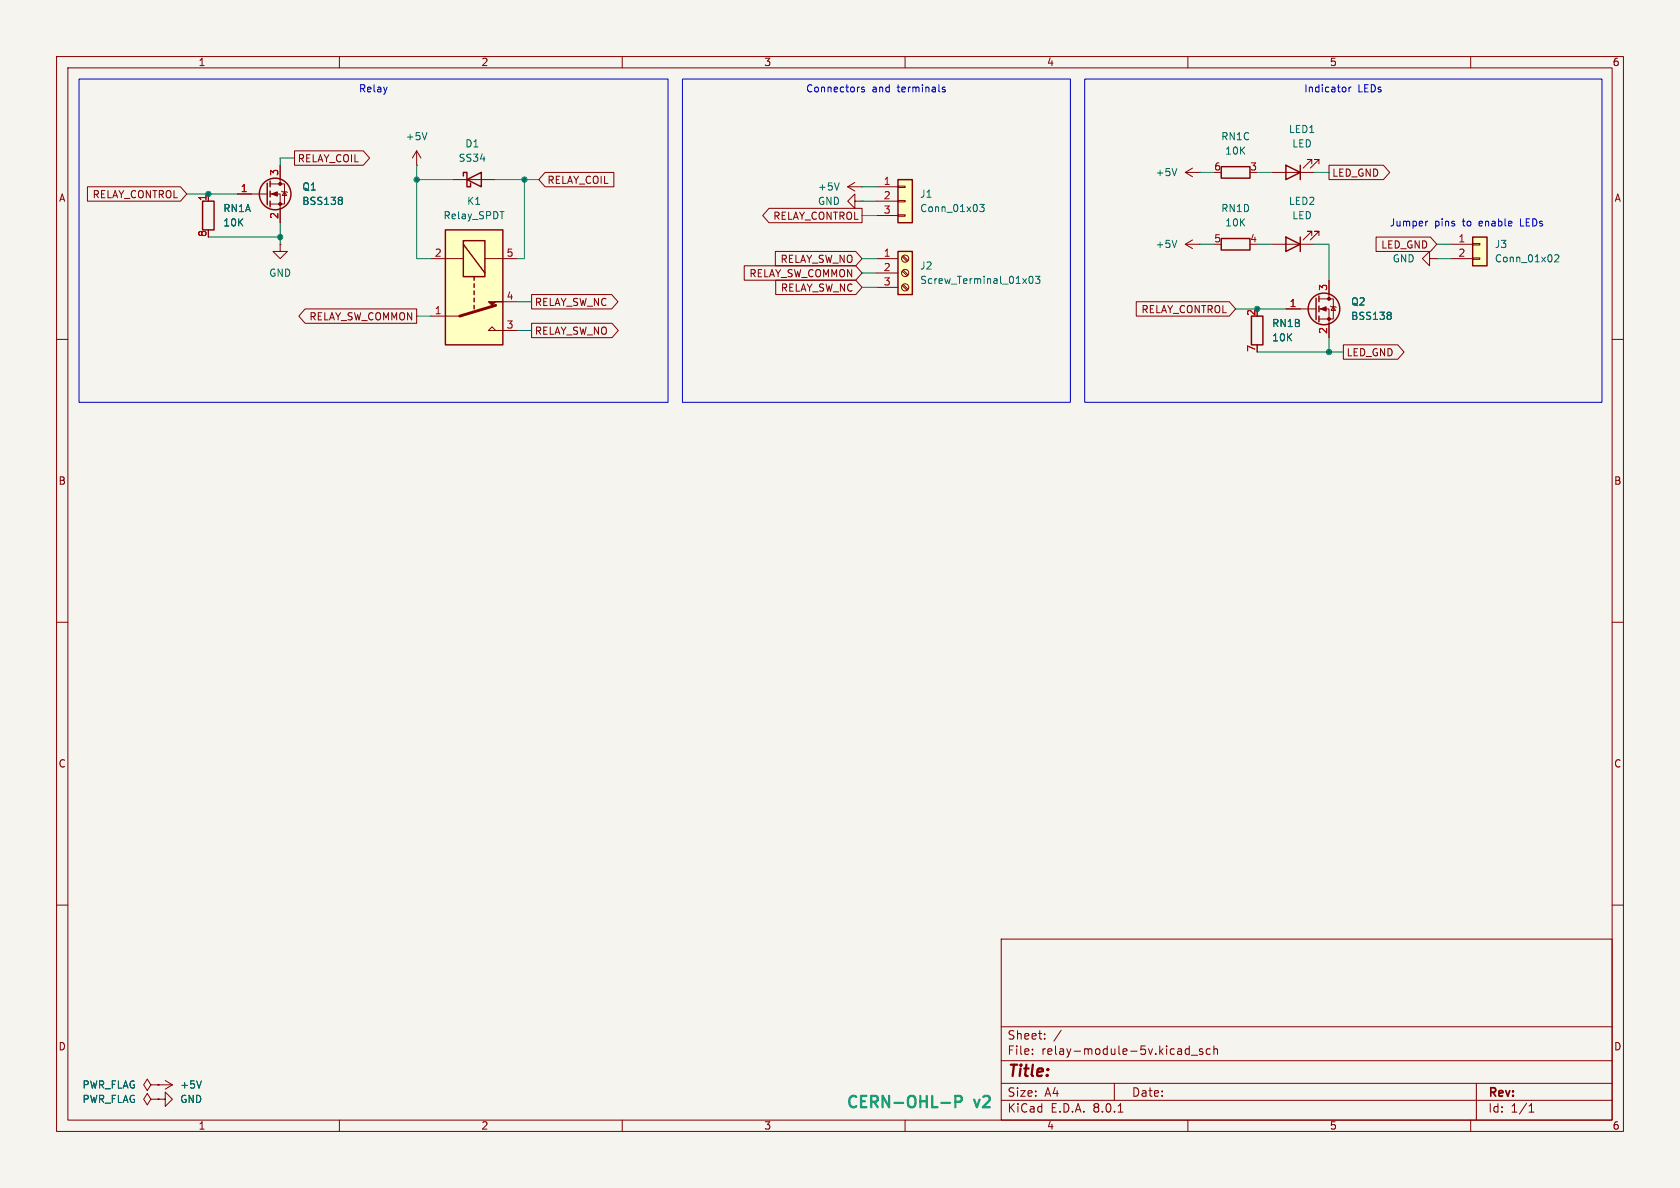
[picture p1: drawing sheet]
<svg xmlns="http://www.w3.org/2000/svg" width="297mm" height="210mm" viewBox="0 0 297 210" stroke-linecap="round" stroke-linejoin="round" font-family="sans-serif">
<path d="M0 0h297v210h-297z" fill="#f5f4ef" stroke="#f5f4ef" stroke-width=".18"/>
<g fill="none" stroke="#840000" stroke-width=".18">
<path d="M10 10h277v190h-277zM12 12h273v186h-273zM60 10v2M110 10v2M160 10v2M210 10v2M260 10v2M36.8 34.3v1.3M73.7 29.2h.1M73.7 26.7l-.8 1.2M73.7 26.7v2.5M73.7 26.7l.7 1.2"/>
<path d="M80 31.8h7.6M224.8 30.5h7.6M231.9 29v-.8h-.8h.8l-1.5 1.5M233.2 29v-.8h-.8h.8l-1.6 1.5M10 60h2M49.5 43.2v1.3h1.3l-1.3 1.2-1.2-1.2h1.2M49.5 43.2h.1M285 60h2M10 110h2M285 110h2M10 160h2M285 160h2"/>
<path d="M177 166h108v32h-108zM60 198v2M110 198v2M160 198v2M177 194.5h108M177 191.5h108M177 187.5h108M177 181.5h108M182.5 186.3v.1M182.5 185.5v.1M184.7 183.6v.1M184.7 182.8v.1"/>
<path d="M187.6 182.1l-1.3 2M197 191.5v3M197.7 196.6h.8M210 198v2M210.2 184.9v1.5M210.2 185.5l-.4-.1-.3 .3v.4l.2 .2h.5M210.6 186.5h1.1M212.6 185.5l-.4-.1-.2 .2 .1 .2 .5 .2v.3h-.6M214 185.5l-.5-.1-.3 .3v.4l.2 .2h.6M214.6 185.5l.2-.1 .4 .1v.9M214.6 184.9v1.5M260 198v2"/>
<path d="M261 191.5v6.5M270.3 196.6h.9M270.3 195.5l.4-.4v1.5"/>
</g>
<path d="M35.8 35.6h2v5h-2zM81.9 31.1v-.6h.6v2.5h.7v-.6M82.5 31.8l2.6-1.3v2.5zM227.3 29.2l2.6 1.3-2.6 1.3zM229.9 29.2v2.6" fill="none" stroke="#840000" stroke-width=".25"/>
<path d="M75.5 23.4l-.4 1.3" fill="none" stroke="#006464" stroke-width=".18"/>
<path d="M78.7 40.6h10.2v20.4h-10.2z" fill="#ffffc2"/>
<g fill="none" stroke="#840000" stroke-width=".18">
<path d="M41.9 34.3h5.3M47.8 34.3h1.7v5.1M47.8 32.5h2.5v3.6h-2.5M49.5 29.2v3.3M49.8 33.8l.1 .1h.8l.1 .1M50.3 33.9l.4 .6h-.8zM209.5 30.5l1.3 .7M209.5 30.5h2.6M210.8 29.7l-1.3 .8M212.1 30.5h.1M76.2 45.7h5.7M76.2 55.9h5.1"/>
<path d="M85.7 45.7h5.7M87.6 58.4l-.6-.6-.6 .6h5M88.9 53.3h2.5M209.5 43.2l1.3 .7M209.5 43.2h2.6M210.8 42.4l-1.3 .8M212.1 43.2h.1M252.7 45.7v-1.2l-1.2 1.2 1.2 1.3v-1.3h1.3M254 45.7h.1M26.7 191.8l-.7-1-.6 1 .6 1 .7-1h1.2M26.7 194.3l-.7-1-.6 1 .6 1 .7-1h1.2M27.9 191.8h.1"/>
<path d="M27.9 194.3h1.3v-1.3l1.3 1.3-1.3 1.3v-1.3M27.9 194.3h.1M27.9 191.8h2.6M29.2 191l1.3 .8M30.5 191.8l-1.3 .7"/>
</g>
<g fill="none" stroke="#840000" stroke-width=".25">
<path d="M47.2 32.4v3.8M47.8 32v1M47.8 33.8v1M47.8 35.6v1M215.9 29.5h5.1v2h-5.1zM78.7 40.6h10.2v20.4h-10.2zM81.9 42.5h3.8v6.4h-3.8zM81.9 43.2l3.8 5.1M83.8 48.9v.6M83.8 50.2v.6M83.8 51.4v.7M83.8 52.7v.6"/>
<path d="M83.8 54v.6"/>
<circle cx="48.6" cy="34.3" r="2.79"/>
</g>
<path d="M87.6 54l-6.3 1.9" fill="none" stroke="#840000" stroke-width=".51"/>
<g fill="#840000" stroke="#840000" stroke-width=".18">
<path d="M86.4 53.3h2.5h-1.3l-.6 .7z"/>
<path d="M48 34.3l1-.4v.8z"/>
<circle cx="49.5" cy="36.1" r=".25"/>
<circle cx="49.5" cy="32.5" r=".25"/>
</g>
<path d="M60.3 34.9l.2 .2-.2 .3 .2 .3v.2l-.2 .2M208 29.8l-.4 1.3M208 42.5l-.4 1.3M35.6 191.1l-.4 1.2" fill="none" stroke="#006464" stroke-width=".18"/>
<path d="M260.3 41.9h2.6v5.1h-2.6z" fill="#ffffc2"/>
<g fill="none" stroke="#840000" stroke-width=".18">
<path d="M224.8 43.2h7.6M227.3 54.6h5.4M231.9 41.7v-.8h-.8h.8l-1.5 1.5M233.2 54.6h1.7v5.1M233.2 52.8h2.5v3.6h-2.5M233.2 41.7v-.8h-.8h.8l-1.6 1.5M234.9 49.5v3.3M235.2 54.1l.1 .1h.8l.1 .2M235.7 54.2l.4 .7h-.8zM256.5 43.2h3.8M256.5 45.7h3.8M260.3 45.6h1.3v.2h-1.3z"/>
<path d="M260.3 43.1h1.3v.2h-1.3z"/>
</g>
<g fill="none" stroke="#840000" stroke-width=".25">
<path d="M215.9 42.2h5.1v2h-5.1zM221.2 55.9h2.1v5.1h-2.1zM227.3 41.9l2.6 1.3-2.6 1.3zM229.9 41.9v2.6M232.7 52.7v3.8M233.2 52.3v1M233.2 54.1v1M233.2 55.9v1M260.3 41.9h2.6v5.1h-2.6z"/>
<circle cx="234.1" cy="54.6" r="2.79"/>
</g>
<path d="M245.7 55.2l.2 .2-.2 .3 .2 .3v.2l-.2 .3M274.9 45.2l.4-.2 .3 .4-.8 .9h.8" fill="none" stroke="#006464" stroke-width=".18"/>
<g fill="#840000" stroke="#840000" stroke-width=".18">
<path d="M233.4 54.6l1-.4v.8z"/>
<circle cx="234.9" cy="56.4" r=".25"/>
<circle cx="234.9" cy="52.8" r=".25"/>
</g>
<path d="M158.7 44.5h2.6v7.6h-2.6z" fill="#ffffc2"/>
<path d="M158.7 44.5h2.6v7.6h-2.6z" fill="none" stroke="#840000" stroke-width=".25"/>
<g fill="none" stroke="#840000" stroke-width=".18">
<path d="M151.1 35.6v1.2l-1.2-1.2 1.2-1.3v1.3h1.3M152.4 35.6h.1M154.9 45.7h3.8M154.9 48.3h3.8M154.9 50.8h3.8M159.5 50.5l.9 .8M159.5 47.9l.9 .9M159.5 45.4l.9 .8M159.7 50.3l.8 .8M159.7 47.8l.8 .8M159.7 45.2l.8 .9"/>
<circle cx="160" cy="50.8" r=".63"/>
<circle cx="160" cy="48.3" r=".63"/>
<circle cx="160" cy="45.7" r=".63"/>
</g>
<path d="M182 49l.2-.2a.68 .68 0 0 1 .4 .7 .68 .68 0 0 1-.4 .6l-.2-.1-.1-.4zM183.1 48.8h.7l-.4 .5 .4 .1v.6l-.2 .1-.5-.1" fill="none" stroke="#006464" stroke-width=".18"/>
<path d="M158.7 31.8h2.6v7.6h-2.6z" fill="#ffffc2"/>
<g fill="none" stroke="#840000" stroke-width=".18">
<path d="M15.5 33h16.4l1.1 1.3-1.1 1.3h-16.4zM36.8 34.3v1.3M41.9 34.3h2.5M49.5 29.2v2.6M49.5 36.8v2.6M52.1 26.7h12.1l1.1 1.2-1.1 1.3h-12.1zM96.4 30.5h12.1v2.5h-12.1l-1.2-1.2zM135.9 36.8h16.5v2.6h-16.5l-1.1-1.3zM149.9 33h2.5M149.9 33l1.2 .8M151.1 32.3l-1.2 .7M152.4 33h.1"/>
<path d="M154.9 33h3.8M154.9 35.6h3.8M154.9 38.1h3.8M158.7 38h1.3v.2h-1.3zM158.7 35.4h1.3v.3h-1.3zM158.7 32.9h1.3v.2h-1.3zM234.9 29.2h9.7l1.1 1.3-1.1 1.3h-9.7zM53.9 54.6h19.8v2.6h-19.8l-1.1-1.3zM94 52.1h14.1l1.1 1.2-1.1 1.3h-14.1zM94 57.1h14.2l1.1 1.3-1.1 1.3h-14.2zM131.6 47h19.7l1.1 1.3-1.1 1.2h-19.7zM137.1 44.4h14.2l1.1 1.3-1.1 1.3h-14.2z"/>
<path d="M137.1 49.5h14.2l1.1 1.3-1.1 1.3h-14.2zM200.9 53.3h16.4l1.1 1.3-1.1 1.3h-16.4zM227.3 54.6h2.6M234.9 49.5v2.6M234.9 57.2v2.5M243.3 41.9h9.6l1.1 1.3-1.1 1.3h-9.6zM237.5 61h9.6l1.1 1.2-1.1 1.3h-9.6zM27.9 191.8h.1M27.9 194.3h.1"/>
</g>
<path d="M158.7 31.8h2.6v7.6h-2.6z" fill="none" stroke="#840000" stroke-width=".25"/>
<path d="M60.3 34.9l.2 .2-.2 .3 .2 .3v.2l-.2 .2M148.4 32.3l-.5 1.3M173.2 36.1h.8l-.4 .5 .3 .1v.6l-.2 .1-.5-.1M245.7 55.2l.2 .2-.2 .3 .2 .3v.2l-.2 .3M35.6 191.1l-.4 1.2" fill="none" stroke="#006464" stroke-width=".18"/>
<path d="M14 14h104.1v57.1h-104.1zM120.6 14h68.6v57.1h-68.6zM152.8 15.5l-.3-.1-.2 .2 .1 .2 .4 .1v.3h-.5M167.1 15.5l-.3-.1-.2 .2v.2l.5 .1v.3h-.5M191.8 14h91.4v57.1h-91.4zM237.8 15.5l.1 .1-.1 .6M238.5 15.4v.8M238.9 15.4l-.4 .2M252.4 39.1l-.3 .1" fill="none" stroke="#0000c2" stroke-width=".18"/>
<path d="M166.4 195h1.5M168.9 194.8h.8a.54 .54 0 0 0 .4-.5 .54 .54 0 0 0-.4-.6h-.8v2" fill="none" stroke="#0099b0" stroke-width=".4"/>
<g fill="none" stroke="#009600" stroke-width=".18">
<path d="M33 34.3h8.9M49.5 39.4v3.8M52.1 27.9h-2.6v1.3M73.7 29.2v16.5h2.5M73.7 31.8h6.3M87.6 31.8h7.6M92.7 31.8v13.9h-1.3M152.4 33h2.5M152.4 35.6h2.5M152.4 38.1h2.5M212.1 30.5h2.5M222.2 30.5h2.6"/>
<path d="M232.4 30.5h2.5M36.8 41.9h12.7M73.7 55.9h2.5M91.4 53.3h2.6M91.4 58.4h2.6M152.4 50.8h2.5M152.4 45.7h2.5M152.4 48.3h2.5M212.1 43.2h2.5M218.4 54.6h8.9M222.2 43.2h2.6M232.4 43.2h2.5v6.3"/>
<path d="M234.9 59.7v2.5M254 43.2h2.5M254 45.7h2.5M222.2 62.2h15.3"/>
</g>
<g fill="#009600" stroke="#009600" stroke-width=".18">
<circle cx="234.9" cy="62.2" r=".46"/>
<circle cx="222.2" cy="54.6" r=".46"/>
<circle cx="73.7" cy="31.8" r=".46"/>
<circle cx="92.7" cy="31.8" r=".46"/>
<circle cx="36.8" cy="34.3" r=".46"/>
<circle cx="49.5" cy="41.9" r=".46"/>
</g>
<text font-size="2.8" fill="#840000" x="178" y="190.9">Title:</text>
<g font-size="2.8" fill="#0099b0">
<text x="149.4" y="196.4">CERN-OHL-P</text>
<text x="172.3" y="196.4">v2</text>
</g>
<g font-size="2.1" fill="#840000">
<text x="178" y="184">Sheet:</text>
<text x="178" y="186.7">File:</text>
<text x="184.1" y="186.7">relay-module-5v.kicad_sch</text>
<text x="178" y="196.9">KiCad</text>
<text x="178" y="194.1">Size:</text>
<text x="184.7" y="194.1">A4</text>
<text x="185.7" y="196.9">E.D.A.</text>
<text x="193.3" y="196.9">8.0.1</text>
<text x="200" y="194.1">Date:</text>
<text x="263" y="194.3">Rev:</text>
<text x="263" y="196.9">Id:</text>
<text x="267.1" y="196.9">1/1</text>
</g>
<g font-size="1.8" fill="#840000">
<text x="35" y="11.9">1</text>
<text x="85" y="11.9">2</text>
<text x="135" y="11.9">3</text>
<text x="185" y="11.9">4</text>
<text x="235" y="11.9">5</text>
<text x="285" y="11.9">6</text>
<text x="52.5" y="28.9">RELAY_COIL</text>
<text x="10.3" y="35.9">A</text>
<text x="16.3" y="35.2">RELAY_CONTROL</text>
<text x="96.7" y="32.7">RELAY_COIL</text>
<text x="235.4" y="31.4">LED_GND</text>
<text x="285.3" y="35.9">A</text>
<text x="136.6" y="39.1">RELAY_CONTROL</text>
<text x="137.9" y="46.7">RELAY_SW_NO</text>
<text x="244.1" y="44.1">LED_GND</text>
<text x="132.4" y="49.2">RELAY_SW_COMMON</text>
<text x="137.9" y="51.8">RELAY_SW_NC</text>
<text x="54.6" y="56.8">RELAY_SW_COMMON</text>
<text x="94.5" y="54.3">RELAY_SW_NC</text>
<text x="94.5" y="59.4">RELAY_SW_NO</text>
<text x="201.7" y="55.6">RELAY_CONTROL</text>
<text x="238" y="63.2">LED_GND</text>
<text x="10.3" y="85.9">B</text>
<text x="285.3" y="85.9">B</text>
<text x="10.3" y="135.9">C</text>
<text x="285.3" y="135.9">C</text>
<text x="10.3" y="185.9">D</text>
<text x="285.3" y="185.9">D</text>
<text x="35" y="199.9">1</text>
<text x="85" y="199.9">2</text>
<text x="135" y="199.9">3</text>
<text x="185" y="199.9">4</text>
<text x="235" y="199.9">5</text>
<text x="285" y="199.9">6</text>
</g>
<g font-size="1.8" fill="#0000c2">
<text x="63.4" y="16.6">Relay</text>
<text x="142.4" y="16.6">Connectors</text>
<text x="154.2" y="16.6">and</text>
<text x="158.8" y="16.6">terminals</text>
<text x="230.5" y="16.6">Indicator</text>
<text x="240" y="16.6">LEDs</text>
<text x="245.6" y="40.2">Jumper</text>
<text x="253.6" y="40.2">pins</text>
<text x="258.7" y="40.2">to</text>
<text x="261.7" y="40.2">enable</text>
<text x="269.2" y="40.2">LEDs</text>
</g>
<g font-size="1.8" fill="#006464">
<text x="227.8" y="23.7">LED1</text>
<text x="71.6" y="25">+5V</text>
<text x="81" y="28.8">SS34</text>
<text x="82.2" y="26.3">D1</text>
<text x="215.8" y="25">RN1C</text>
<text x="216.5" y="27.5">10K</text>
<text x="228.4" y="26.3">LED</text>
<text x="53.3" y="33.9">Q1</text>
<text x="144.5" y="33.9">+5V</text>
<text x="162.6" y="35.2">J1</text>
<text x="204.2" y="31.3">+5V</text>
<text x="39.4" y="37.7">RN1A</text>
<text x="39.4" y="40.2">10K</text>
<text x="53.3" y="36.4">BSS138</text>
<text x="78.3" y="39">Relay_SPDT</text>
<text x="82.5" y="36.4">K1</text>
<text x="144.5" y="36.4">GND</text>
<text x="162.6" y="37.7">Conn_01x03</text>
<text x="215.8" y="37.7">RN1D</text>
<text x="216.5" y="40.2">10K</text>
<text x="227.8" y="36.4">LED2</text>
<text x="228.4" y="39">LED</text>
<text x="162.6" y="47.9">J2</text>
<text x="204.2" y="44">+5V</text>
<text x="246.1" y="46.6">GND</text>
<text x="264.2" y="44">J3</text>
<text x="264.2" y="46.6">Conn_01x02</text>
<text x="47.5" y="49.1">GND</text>
<text x="162.6" y="50.4">Screw_Terminal_01x03</text>
<text x="224.8" y="58">RN1B</text>
<text x="238.8" y="56.7">BSS138</text>
<text x="238.8" y="54.2">Q2</text>
<text x="224.8" y="60.6">10K</text>
<text x="14.5" y="192.6">PWR_FLAG</text>
<text x="14.5" y="195.2">PWR_FLAG</text>
<text x="31.8" y="192.6">+5V</text>
<text x="31.8" y="195.2">GND</text>
</g>
<g font-size="1.8" fill="#a90000">
<text x="36.6" y="35.6" transform="rotate(-90 36.6 35.6)">1</text>
<text x="42.5" y="34">1</text>
<text x="49.3" y="31.2" transform="rotate(-90 49.3 31.2)">3</text>
<text x="156.1" y="32.8">1</text>
<text x="156.1" y="35.3">2</text>
<text x="214.6" y="30.2">6</text>
<text x="220.9" y="30.2">3</text>
<text x="36.6" y="42" transform="rotate(-90 36.6 42)">8</text>
<text x="49.3" y="38.8" transform="rotate(-90 49.3 38.8)">2</text>
<text x="156.1" y="37.8">3</text>
<text x="76.8" y="45.5">2</text>
<text x="89.5" y="45.5">5</text>
<text x="156.1" y="45.5">1</text>
<text x="214.6" y="42.9">5</text>
<text x="220.9" y="42.9">4</text>
<text x="257.7" y="42.9">1</text>
<text x="257.7" y="45.5">2</text>
<text x="89.5" y="53.1">4</text>
<text x="156.1" y="48">2</text>
<text x="156.1" y="50.5">3</text>
<text x="234.7" y="51.5" transform="rotate(-90 234.7 51.5)">3</text>
<text x="76.8" y="55.6">1</text>
<text x="89.5" y="58.2">3</text>
<text x="222" y="56" transform="rotate(-90 222 56)">2</text>
<text x="227.9" y="54.4">1</text>
<text x="234.7" y="59.1" transform="rotate(-90 234.7 59.1)">2</text>
<text x="222" y="62.3" transform="rotate(-90 222 62.3)">7</text>
</g>
</svg>
